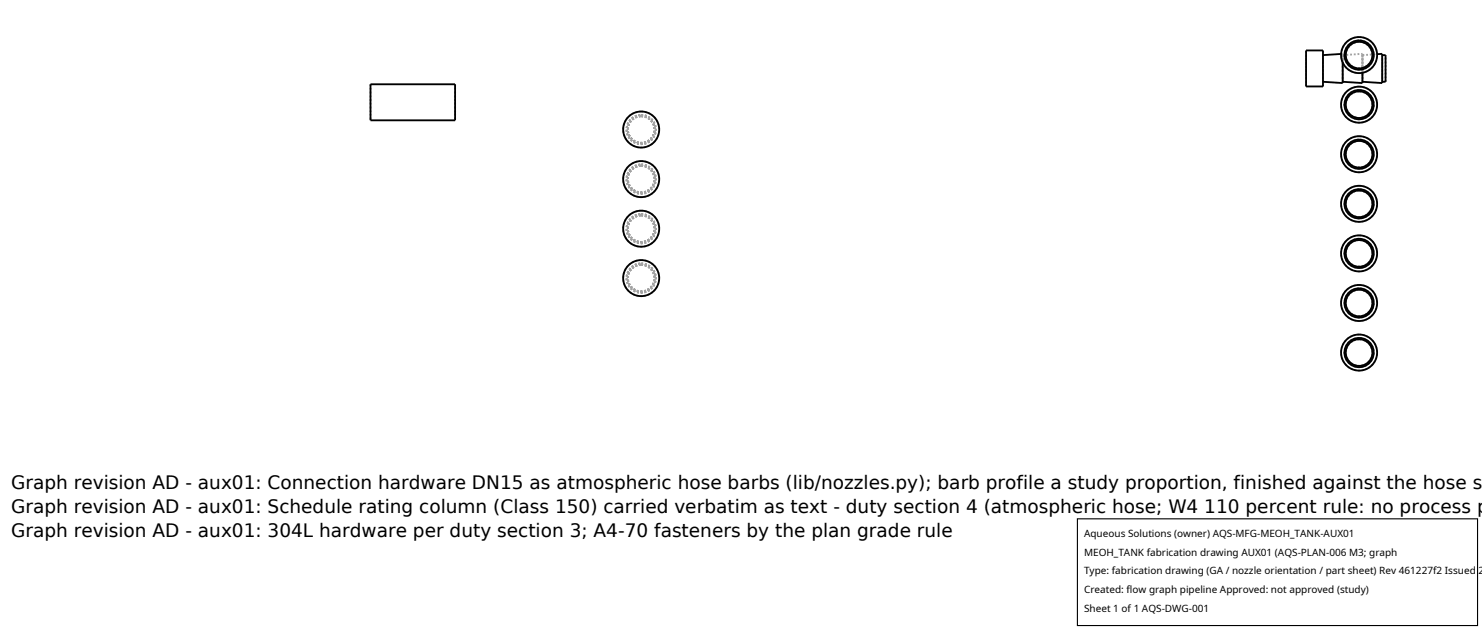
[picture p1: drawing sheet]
<svg xmlns="http://www.w3.org/2000/svg" width="212mm" height="90mm" viewBox="0 0 212 90" stroke-linecap="round" stroke-linejoin="round" font-family="sans-serif">
<g fill="none" stroke="#a0a0a0" stroke-width=".26" stroke-dasharray=".3 .3" stroke-linecap="butt">
<path d="M52.9 12v5.2M65 12v5.2M91.6 15.9l.9 .2 .9 .5 .6 .9 .2 1-.2 .9-.6 .9-.9 .6-.9 .2-1-.2-.9-.6-.5-.8-.2-1 .2-.9 .5-.9 .9-.6 1-.2M91.6 16.6l.7 .2 .6 .4 .5 .6 .1 .7-.1 .7-.5 .6-.6 .4-.7 .2-.7-.1-.7-.5-.4-.6-.1-.7 .1-.7 .4-.6 .7-.5 .7-.1M91.6 16.4l.7 .1 .7 .5 .5 .7 .2 .7-.2 .9-.4 .6-.7 .5-.8 .2-.8-.2-.7-.4-.4-.7-.2-.8 .1-.8 .5-.7 .7-.4 .8-.2M186.5 12.3v-5.1M189 12.3v-5.1M189 7.9v3.8M189 11.7v-3.8M191.5 7.7h.3M191.8 7.7v1.2M191.8 11.9v-4.2"/>
<path d="M191.8 7.9v3.8M191.8 11.7v-3.8M191.8 7.9l2.8-.2M194.1 19.5l-.9 .1-.9 .6-.5 .8-.3 1 .2 1 .6 .8 .9 .6 .9 .2 1-.2 .8-.6 .6-.8 .2-.9-.2-1-.6-.9-.8-.6-1-.1M194.1 19.9l-.8 .2-.7 .5-.4 .6-.2 .8 .2 .8 .5 .7 .6 .5 .8 .1 .8-.1 .7-.5 .4-.7 .2-.8-.2-.8-.5-.7-.6-.4-.8-.2M194.1 12.4l-.9 .2-.9 .5-.6 .9-.2 1 .3 1 .5 .8 .9 .6 1 .1 1-.2 .8-.6 .5-.8 .2-1-.2-.9-.6-.9-.8-.5-1-.2M194.1 13l-.7 .2-.6 .4-.4 .6-.2 .7 .2 .8 .4 .6 .5 .4 .8 .1 .7-.1 .6-.4 .5-.6 .1-.7-.1-.8-.4-.6-.7-.4-.7-.2M194.1 12.9l-.8 .1-.7 .5-.4 .7-.2 .8 .2 .8 .5 .6 .6 .5 .8 .1 .8-.1 .7-.5 .4-.6 .2-.8-.2-.8-.4-.7-.7-.5-.8-.1M194.1 5.3l-.9 .2-.9 .5-.5 .8-.3 1 .2 1 .6 .9 .9 .6 .9 .1 1-.1 .8-.6 .6-.8 .2-1-.2-1-.6-.8-.8-.6-1-.2M194.1 6l-.7 .1-.6 .4-.4 .6-.2 .7 .1 .7 .5 .7 .5 .4 .8 .2 .7-.2 .7-.4 .4-.6 .1-.7-.1-.8-.4-.6-.7-.4-.7-.1M194.1 5.8l-.8 .1-.7 .5-.4 .7-.2 .8 .2 .8 .5 .7 .6 .4 .8 .1 .8-.1 .7-.4 .4-.7 .2-.8-.2-.8-.4-.7-.7-.5-.8-.1M194.6 7.7v2.7"/>
<path d="M194.6 11.9v-4.2M194.6 7.9v3.8M194.6 11.7v-3.8M194.6 7.9l2.1-.2M197.4 11.9v-4.2M197.4 7.9v3.8M197.4 11.7v-3.8M197.9 11.7v-3.8M91.6 37.1l.9 .2 .9 .6 .6 .8 .2 1-.2 .9-.6 .9-.9 .6-.9 .2-1-.2-.9-.6-.5-.8-.2-1 .2-.9 .5-.9 .9-.6 1-.2M91.6 37.8l.7 .2 .6 .4 .5 .6 .1 .7-.1 .7-.5 .6-.6 .5-.7 .1-.7-.1-.6-.4-.5-.7-.1-.7 .1-.7 .4-.6 .7-.5 .7-.1M91.6 37.6l.8 .2 .6 .4 .5 .7 .2 .8-.2 .8-.4 .7-.6 .4-.9 .2-.8-.2-.7-.4-.4-.7-.2-.8 .1-.8 .5-.7 .7-.4 .8-.2M91.6 30.1l.9 .2 .9 .5 .6 .9 .2 .9-.2 1-.6 .9-.9 .5-.9 .2-1-.2-.9-.5-.5-.9-.2-.9 .2-1 .5-.9 .9-.5 1-.2"/>
<path d="M91.6 30.8l.7 .1 .6 .4 .5 .7 .1 .6-.1 .7-.5 .7-.6 .4-.7 .2-.7-.2-.6-.4-.5-.6-.1-.7 .1-.8 .4-.6 .7-.4 .7-.1M91.6 30.6l.8 .1 .6 .4 .5 .7 .2 .8-.2 .8-.4 .7-.6 .4-.9 .2-.8-.1-.7-.5-.4-.6-.2-.8 .1-.8 .5-.7 .7-.5 .8-.1M91.6 23l.9 .2 .9 .5 .6 .9 .2 .9-.2 1-.5 .8-.9 .6-1 .2-.9-.1-.9-.6-.6-.8-.2-1 .2-1 .5-.8 .9-.6 1-.2M91.6 23.7l.7 .1 .6 .4 .5 .7 .1 .6-.1 .8-.5 .6-.6 .4-.7 .2-.7-.2-.6-.3-.5-.7-.1-.7 .1-.8 .4-.6 .7-.4 .7-.1M91.6 23.5l.8 .2 .7 .4 .4 .7 .2 .7-.2 .8-.4 .7-.7 .5-.8 .2-.8-.2-.7-.4-.4-.7-.2-.8 .2-.9 .4-.6 .7-.4 .8-.2M194.1 26.5l-1 .2-.8 .6-.6 .8-.2 1 .3 1.1 .5 .8 .9 .5 1 .2 1-.3 .8-.5 .5-.9 .2-.9-.2-1-.6-.8-.8-.6-1-.2M194.1 27.2l-.7 .1-.6 .4-.4 .7-.2 .7 .2 .7 .4 .6 .5 .4 .8 .2 .7-.1 .6-.4 .5-.7 .1-.7-.1-.7-.4-.6-.7-.5-.7-.1M194.1 27l-.8 .2-.7 .4-.4 .7-.2 .8 .2 .8 .4 .7 .7 .4 .8 .2 .8-.2 .7-.4 .4-.7 .2-.8-.2-.8-.4-.7-.7-.4-.8-.2M194.1 20.1l-.7 .2-.6 .3-.4 .7-.2 .7 .1 .7 .5 .7 .5 .4 .8 .1 .7-.1 .7-.4 .4-.6 .1-.7-.1-.8-.4-.6-.7-.4-.7-.2M194.1 33.6l-.9 .2-.9 .5-.5 .8-.3 1 .2 1.1 .6 .8 .9 .6 .9 .2 1-.2 .8-.6 .6-.8 .2-1-.2-.9-.6-.9-.8-.6-1-.2M194.1 34.3l-.8 .1-.5 .4-.5 .7-.1 .7 .2 .8 .4 .6 .7 .4 .7 .1 .7-.2 .6-.4 .4-.6 .1-.7-.1-.8-.4-.6-.7-.4-.7-.1M194.1 34.1l-.8 .2-.7 .4-.4 .7-.2 .8 .2 .8 .5 .7 .6 .4 .8 .2 .8-.2 .7-.4 .4-.7 .2-.8-.2-.8-.5-.7-.6-.4-.8-.2"/>
<path d="M194.1 47.8l-.9 .2-.9 .5-.5 .8-.3 1 .2 1 .6 .9 .9 .5 .9 .2 1-.2 .8-.5 .6-.9 .2-.9-.2-1-.6-.9-.8-.5-1-.2M194.1 48.4l-.8 .2-.5 .4-.5 .7-.1 .7 .2 .7 .4 .6 .7 .4 .7 .1 .7-.1 .6-.4 .4-.6 .1-.8-.1-.7-.4-.6-.7-.4-.7-.2M194.1 48.3l-.8 .1-.7 .5-.4 .7-.2 .8 .2 .8 .5 .6 .6 .5 .8 .1 .8-.1 .7-.5 .4-.6 .2-.8-.2-.8-.4-.7-.7-.5-.8-.1M194.1 40.7l-1 .2-.8 .6-.6 .8-.2 1 .3 1 .5 .8 .9 .6 1 .1 1-.2 .8-.6 .5-.8 .2-1-.2-.9-.6-.8-.8-.6-1-.2M194.1 41.4l-.7 .1-.6 .4-.4 .6-.2 .7 .1 .7 .4 .7 .6 .4 .8 .2 .7-.2 .6-.4 .5-.6 .1-.7-.1-.8-.4-.6-.7-.4-.7-.1M194.1 41.2l-.8 .1-.7 .5-.4 .7-.2 .8 .2 .7 .4 .7 .7 .5 .8 .1 .8-.1 .7-.5 .4-.6 .2-.8-.2-.8-.4-.7-.7-.5-.8-.1"/>
</g>
<g fill="none" stroke="#000" stroke-width=".26">
<path d="M52.9 12h12.1v5.2h-12.1zM186.5 7.2h2.5v5.1h-2.5zM191.5 7.7l-2.5 .2M191.8 8.9v3l-2.8-.2M194.6 10.4v1.5l-2.8-.2M196.7 7.7h.7v4.2l-2.8-.2M197.4 7.9h.5v3.8h-.5"/>
<circle cx="91.6" cy="18.5" r="2.57"/>
<circle cx="194.1" cy="14.9" r="1.9"/>
<circle cx="194.1" cy="7.9" r="1.9"/>
<circle cx="194.1" cy="14.9" r="2.57"/>
<circle cx="194.1" cy="7.9" r="2.57"/>
<circle cx="194.1" cy="7.9" r="2.09"/>
<circle cx="194.1" cy="14.9" r="2.09"/>
<circle cx="91.6" cy="25.6" r="2.57"/>
<circle cx="91.6" cy="32.7" r="2.57"/>
<circle cx="91.6" cy="39.7" r="2.57"/>
<circle cx="194.1" cy="36.2" r="1.9"/>
<circle cx="194.1" cy="36.2" r="2.57"/>
<circle cx="194.1" cy="29.1" r="2.57"/>
<circle cx="194.1" cy="22" r="1.9"/>
<circle cx="194.1" cy="22" r="2.57"/>
<circle cx="194.1" cy="29.1" r="1.9"/>
<circle cx="194.1" cy="36.2" r="2.09"/>
<circle cx="194.1" cy="22" r="2.09"/>
<circle cx="194.1" cy="29.1" r="2.09"/>
<circle cx="194.1" cy="43.3" r="1.9"/>
<circle cx="194.1" cy="50.3" r="2.57"/>
<circle cx="194.1" cy="43.3" r="2.57"/>
<circle cx="194.1" cy="50.3" r="1.9"/>
<circle cx="194.1" cy="50.3" r="2.09"/>
<circle cx="194.1" cy="43.3" r="2.09"/>
</g>
<path d="M153.9 74.1h57.1v15.2h-57.1z" fill="#fff" stroke="#000" stroke-width=".16"/>
<g font-size="2.6">
<text x="1.6" y="69.8">Graph revision AD - aux01: Connection hardware DN15 as atmospheric hose barbs (lib/nozzles.py); barb profile a study proportion, finished against the hose s</text>
<text x="1.6" y="73.3">Graph revision AD - aux01: Schedule rating column (Class 150) carried verbatim as text - duty section 4 (atmospheric hose; W4 110 percent rule: no process p</text>
<text x="1.6" y="76.7">Graph revision AD - aux01: 304L hardware per duty section 3; A4-70 fasteners by the plan grade rule</text>
</g>
<g font-size="1.4">
<text x="154.8" y="76.6">Aqueous Solutions (owner) AQS-MFG-MEOH_TANK-AUX01</text>
<text x="154.8" y="79.3">MEOH_TANK fabrication drawing AUX01 (AQS-PLAN-006 M3; graph</text>
<text x="154.8" y="82">Type: fabrication drawing (GA / nozzle orientation / part sheet) Rev 461227f2 Issued 2</text>
<text x="154.8" y="84.7">Created: flow graph pipeline Approved: not approved (study)</text>
<text x="154.8" y="87.4">Sheet 1 of 1 AQS-DWG-001</text>
</g>
</svg>
